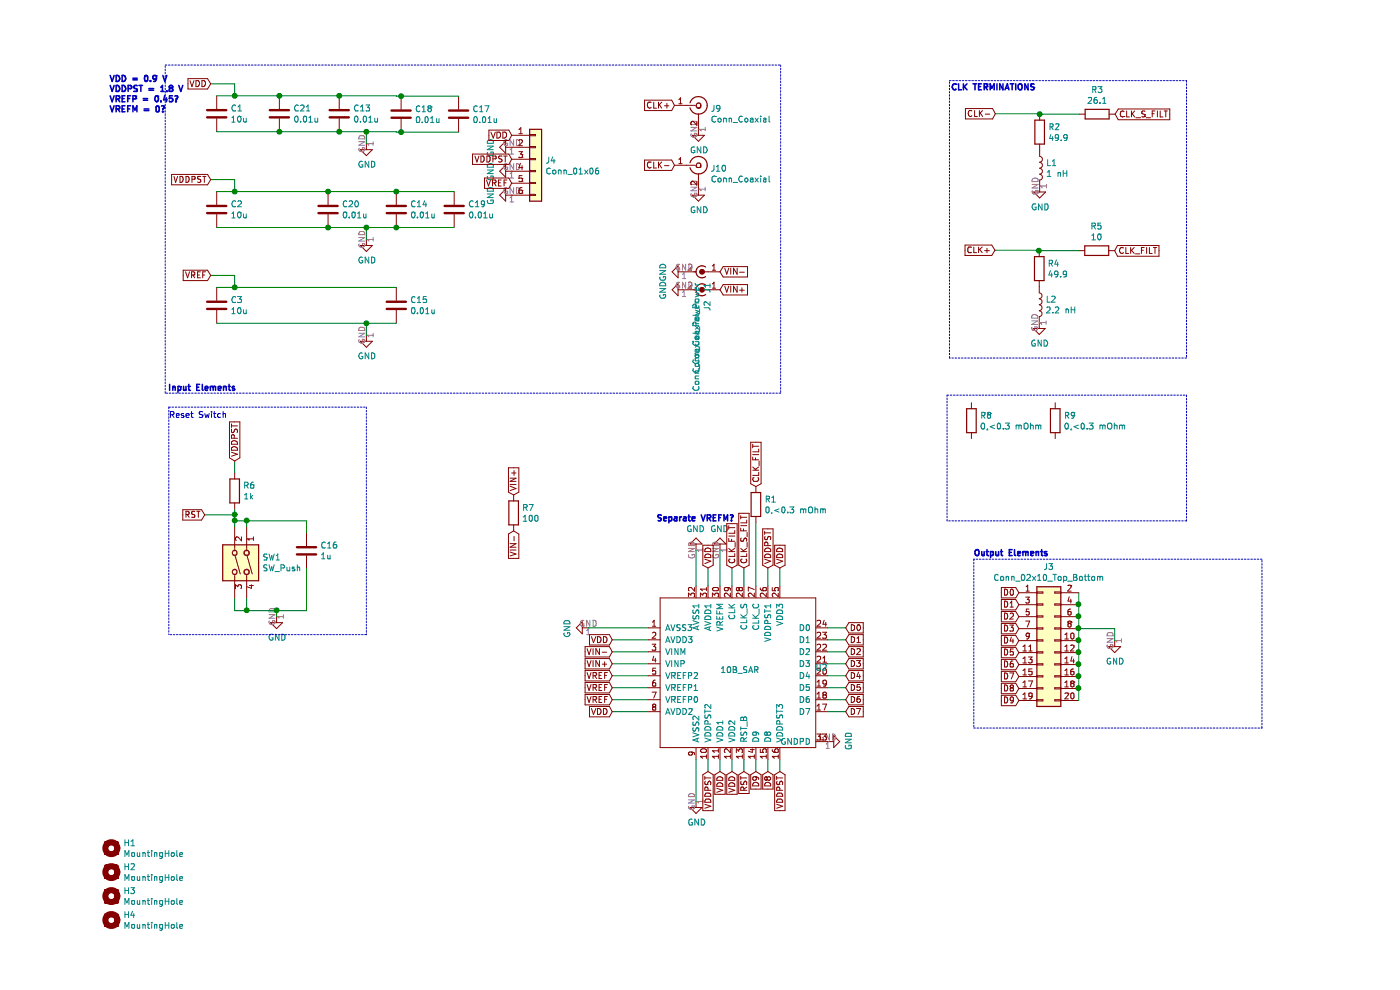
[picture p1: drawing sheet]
EESchema Schematic File Version 4
EELAYER 30 0
EELAYER END
$Descr A4 11693 8268
encoding utf-8
Sheet 1 1
Title ""
Date ""
Rev ""
Comp ""
Comment1 ""
Comment2 ""
Comment3 ""
Comment4 ""
$EndDescr
Text GLabel 6105 4745 1    50   Input ~ 0
VDDPST
Text GLabel 6205 4745 1    50   Input ~ 0
VDD
Text GLabel 5905 4745 1    50   Input ~ 0
CLK_S_FILT
Text GLabel 5805 4745 1    50   Input ~ 0
CLK_FILT
$Comp
L power:GND #PWR016
U 1 1
P 5705 4595
F 0 "#PWR016" H 5705 4345 50  0001 C CNN
F 1 "GND" H 5710 4422 50  0000 C CNN
F 2 "" H 5705 4595 50  0001 C CNN
F 3 "" H 5705 4595 50  0001 C CNN
	1    5705 4595
	-1   0    0    1   
$EndComp
Text GLabel 5605 4745 1    50   Input ~ 0
VDD
$Comp
L power:GND #PWR014
U 1 1
P 5505 4595
F 0 "#PWR014" H 5505 4345 50  0001 C CNN
F 1 "GND" H 5510 4422 50  0000 C CNN
F 2 "" H 5505 4595 50  0001 C CNN
F 3 "" H 5505 4595 50  0001 C CNN
	1    5505 4595
	-1   0    0    1   
$EndComp
Wire Wire Line
	6205 4895 6205 4745
Wire Wire Line
	6105 4895 6105 4745
Wire Wire Line
	5905 4895 5905 4745
Wire Wire Line
	5805 4895 5805 4745
Wire Wire Line
	5705 4895 5705 4595
Wire Wire Line
	5605 4895 5605 4745
Wire Wire Line
	5505 4895 5505 4595
$Comp
L power:GND #PWR010
U 1 1
P 4605 5245
F 0 "#PWR010" H 4605 4995 50  0001 C CNN
F 1 "GND" H 4610 5072 50  0000 C CNN
F 2 "" H 4605 5245 50  0001 C CNN
F 3 "" H 4605 5245 50  0001 C CNN
	1    4605 5245
	0    1    1    0   
$EndComp
Text GLabel 4805 5345 0    50   Input ~ 0
VDD
Text GLabel 4805 5445 0    50   Input ~ 0
VIN-
Text GLabel 4805 5545 0    50   Input ~ 0
VIN+
Text GLabel 4805 5645 0    50   Input ~ 0
VREF
Text GLabel 4805 5745 0    50   Input ~ 0
VREF
Text GLabel 4805 5845 0    50   Input ~ 0
VREF
Text GLabel 4805 5945 0    50   Input ~ 0
VDD
Wire Wire Line
	5105 5945 4805 5945
Wire Wire Line
	5105 5845 4805 5845
Wire Wire Line
	5105 5745 4805 5745
Wire Wire Line
	5105 5645 4805 5645
Wire Wire Line
	5105 5545 4805 5545
Wire Wire Line
	5105 5445 4805 5445
Wire Wire Line
	5105 5345 4805 5345
Wire Wire Line
	5105 5245 4605 5245
$Comp
L power:GND #PWR015
U 1 1
P 5505 6695
F 0 "#PWR015" H 5505 6445 50  0001 C CNN
F 1 "GND" H 5510 6522 50  0000 C CNN
F 2 "" H 5505 6695 50  0001 C CNN
F 3 "" H 5505 6695 50  0001 C CNN
	1    5505 6695
	1    0    0    -1  
$EndComp
Text GLabel 5605 6445 3    50   Input ~ 0
VDDPST
Text GLabel 5705 6445 3    50   Input ~ 0
VDD
Text GLabel 5805 6445 3    50   Input ~ 0
VDD
Text GLabel 6205 6445 3    50   Input ~ 0
VDDPST
Text GLabel 5905 6445 3    50   Input ~ 0
RST
Text GLabel 6005 6445 3    50   Input ~ 0
D9
Text GLabel 6105 6445 3    50   Input ~ 0
D8
Wire Wire Line
	5505 6345 5505 6695
Wire Wire Line
	5605 6345 5605 6445
Wire Wire Line
	5705 6345 5705 6445
Wire Wire Line
	5805 6345 5805 6445
Wire Wire Line
	5905 6345 5905 6445
Wire Wire Line
	6005 6345 6005 6445
Wire Wire Line
	6105 6345 6105 6445
Wire Wire Line
	6205 6345 6205 6445
$Comp
L SAR_pcb-rescue:10B_SAR-SAR_ADC U2
U 1 1
P 5205 4995
F 0 "U2" H 6499 4416 50  0000 L CNN
F 1 "10B_SAR" H 5705 4395 50  0000 L CNN
F 2 "Package_DFN_QFN:QFN-32-1EP_5x5mm_P0.5mm_EP3.1x3.1mm_ThermalVias" H 5805 4445 50  0001 C CNN
F 3 "" H 5805 4445 50  0001 C CNN
	1    5205 4995
	1    0    0    -1  
$EndComp
Text GLabel 6755 5245 2    50   Input ~ 0
D0
Text GLabel 6755 5345 2    50   Input ~ 0
D1
Text GLabel 6755 5445 2    50   Input ~ 0
D2
Text GLabel 6755 5545 2    50   Input ~ 0
D3
Text GLabel 6755 5645 2    50   Input ~ 0
D4
Text GLabel 6755 5745 2    50   Input ~ 0
D5
Text GLabel 6755 5845 2    50   Input ~ 0
D6
Text GLabel 6755 5945 2    50   Input ~ 0
D7
Wire Wire Line
	6605 5245 6755 5245
Wire Wire Line
	6605 5345 6755 5345
Wire Wire Line
	6605 5445 6755 5445
Wire Wire Line
	6605 5545 6755 5545
Wire Wire Line
	6605 5645 6755 5645
Wire Wire Line
	6605 5745 6755 5745
Wire Wire Line
	6605 5845 6755 5845
Wire Wire Line
	6605 5945 6755 5945
$Comp
L Connector:Conn_Coaxial J10
U 1 1
P 5525 1380
F 0 "J10" H 5625 1355 50  0000 L CNN
F 1 "Conn_Coaxial" H 5625 1264 50  0000 L CNN
F 2 "SAR_pcb:CustomSMA" H 5525 1380 50  0001 C CNN
F 3 "https://www.digikey.com/short/zn8tvt" H 5525 1380 50  0001 C CNN
	1    5525 1380
	1    0    0    -1  
$EndComp
$Comp
L Connector:Conn_Coaxial J9
U 1 1
P 5525 880
F 0 "J9" H 5625 855 50  0000 L CNN
F 1 "Conn_Coaxial" H 5625 764 50  0000 L CNN
F 2 "SAR_pcb:CustomSMA" H 5525 880 50  0001 C CNN
F 3 "https://www.digikey.com/short/zn8tvt" H 5525 880 50  0001 C CNN
	1    5525 880 
	1    0    0    -1  
$EndComp
$Comp
L power:GND #PWR018
U 1 1
P 5525 1580
F 0 "#PWR018" H 5525 1330 50  0001 C CNN
F 1 "GND" H 5530 1407 50  0000 C CNN
F 2 "" H 5525 1580 50  0001 C CNN
F 3 "" H 5525 1580 50  0001 C CNN
	1    5525 1580
	1    0    0    -1  
$EndComp
$Comp
L power:GND #PWR017
U 1 1
P 5525 1080
F 0 "#PWR017" H 5525 830 50  0001 C CNN
F 1 "GND" H 5530 907 50  0000 C CNN
F 2 "" H 5525 1080 50  0001 C CNN
F 3 "" H 5525 1080 50  0001 C CNN
	1    5525 1080
	1    0    0    -1  
$EndComp
Text GLabel 5325 880  0    50   Input ~ 0
CLK+
$Comp
L Device:C C1
U 1 1
P 1500 950
F 0 "C1" H 1615 996 50  0000 L CNN
F 1 "10u" H 1615 905 50  0000 L CNN
F 2 "Capacitor_SMD:C_0805_2012Metric" H 1538 800 50  0001 C CNN
F 3 "https://www.digikey.com/short/znt492" H 1500 950 50  0001 C CNN
	1    1500 950 
	1    0    0    -1  
$EndComp
Wire Wire Line
	1500 800  1650 800 
Text GLabel 1450 700  0    50   Input ~ 0
VDD
Wire Wire Line
	1450 700  1650 700 
Wire Wire Line
	1650 700  1650 800 
Connection ~ 1650 800 
$Comp
L power:GND #PWR04
U 1 1
P 2750 1200
F 0 "#PWR04" H 2750 950 50  0001 C CNN
F 1 "GND" H 2755 1027 50  0000 C CNN
F 2 "" H 2750 1200 50  0001 C CNN
F 3 "" H 2750 1200 50  0001 C CNN
	1    2750 1200
	1    0    0    -1  
$EndComp
Wire Wire Line
	2750 1200 2750 1100
Connection ~ 2750 1100
$Comp
L Device:C C14
U 1 1
P 3000 1750
F 0 "C14" H 3115 1796 50  0000 L CNN
F 1 "0.01u" H 3115 1705 50  0000 L CNN
F 2 "Capacitor_SMD:C_0603_1608Metric" H 3038 1600 50  0001 C CNN
F 3 "https://www.digikey.com/short/znht7p" H 3000 1750 50  0001 C CNN
	1    3000 1750
	1    0    0    -1  
$EndComp
$Comp
L Device:C C2
U 1 1
P 1500 1750
F 0 "C2" H 1615 1796 50  0000 L CNN
F 1 "10u" H 1615 1705 50  0000 L CNN
F 2 "Capacitor_SMD:C_0805_2012Metric" H 1538 1600 50  0001 C CNN
F 3 "https://www.digikey.com/short/znt492" H 1500 1750 50  0001 C CNN
	1    1500 1750
	1    0    0    -1  
$EndComp
Wire Wire Line
	1500 1600 1650 1600
Text GLabel 1450 1500 0    50   Input ~ 0
VDDPST
Wire Wire Line
	1450 1500 1650 1500
Wire Wire Line
	1650 1500 1650 1600
Connection ~ 1650 1600
$Comp
L power:GND #PWR05
U 1 1
P 2750 2000
F 0 "#PWR05" H 2750 1750 50  0001 C CNN
F 1 "GND" H 2755 1827 50  0000 C CNN
F 2 "" H 2750 2000 50  0001 C CNN
F 3 "" H 2750 2000 50  0001 C CNN
	1    2750 2000
	1    0    0    -1  
$EndComp
Wire Wire Line
	2750 2000 2750 1900
Connection ~ 2750 1900
$Comp
L Device:C C15
U 1 1
P 3000 2550
F 0 "C15" H 3115 2596 50  0000 L CNN
F 1 "0.01u" H 3115 2505 50  0000 L CNN
F 2 "Capacitor_SMD:C_0603_1608Metric" H 3038 2400 50  0001 C CNN
F 3 "https://www.digikey.com/short/znht7p" H 3000 2550 50  0001 C CNN
	1    3000 2550
	1    0    0    -1  
$EndComp
$Comp
L Device:C C3
U 1 1
P 1500 2550
F 0 "C3" H 1615 2596 50  0000 L CNN
F 1 "10u" H 1615 2505 50  0000 L CNN
F 2 "Capacitor_SMD:C_0805_2012Metric" H 1538 2400 50  0001 C CNN
F 3 "https://www.digikey.com/short/znt492" H 1500 2550 50  0001 C CNN
	1    1500 2550
	1    0    0    -1  
$EndComp
Wire Wire Line
	1500 2400 1650 2400
Text GLabel 1450 2300 0    50   Input ~ 0
VREF
Wire Wire Line
	1450 2300 1650 2300
Wire Wire Line
	1650 2300 1650 2400
Connection ~ 1650 2400
$Comp
L power:GND #PWR06
U 1 1
P 2750 2800
F 0 "#PWR06" H 2750 2550 50  0001 C CNN
F 1 "GND" H 2755 2627 50  0000 C CNN
F 2 "" H 2750 2800 50  0001 C CNN
F 3 "" H 2750 2800 50  0001 C CNN
	1    2750 2800
	1    0    0    -1  
$EndComp
Wire Wire Line
	2750 2800 2750 2700
Connection ~ 2750 2700
Wire Wire Line
	2750 2700 3000 2700
$Comp
L Mechanical:MountingHole H1
U 1 1
P 620 7085
F 0 "H1" H 720 7131 50  0000 L CNN
F 1 "MountingHole" H 720 7040 50  0000 L CNN
F 2 "MountingHole:MountingHole_3mm" H 620 7085 50  0001 C CNN
F 3 "~" H 620 7085 50  0001 C CNN
	1    620  7085
	1    0    0    -1  
$EndComp
$Comp
L Mechanical:MountingHole H2
U 1 1
P 620 7285
F 0 "H2" H 720 7331 50  0000 L CNN
F 1 "MountingHole" H 720 7240 50  0000 L CNN
F 2 "MountingHole:MountingHole_3mm" H 620 7285 50  0001 C CNN
F 3 "~" H 620 7285 50  0001 C CNN
	1    620  7285
	1    0    0    -1  
$EndComp
$Comp
L Mechanical:MountingHole H3
U 1 1
P 620 7485
F 0 "H3" H 720 7531 50  0000 L CNN
F 1 "MountingHole" H 720 7440 50  0000 L CNN
F 2 "MountingHole:MountingHole_3mm" H 620 7485 50  0001 C CNN
F 3 "~" H 620 7485 50  0001 C CNN
	1    620  7485
	1    0    0    -1  
$EndComp
$Comp
L Mechanical:MountingHole H4
U 1 1
P 620 7685
F 0 "H4" H 720 7731 50  0000 L CNN
F 1 "MountingHole" H 720 7640 50  0000 L CNN
F 2 "MountingHole:MountingHole_3mm" H 620 7685 50  0001 C CNN
F 3 "~" H 620 7685 50  0001 C CNN
	1    620  7685
	1    0    0    -1  
$EndComp
$Comp
L power:GND #PWR02
U 1 1
P 5405 2270
F 0 "#PWR02" H 5405 2020 50  0001 C CNN
F 1 "GND" H 5410 2097 50  0000 C CNN
F 2 "" H 5405 2270 50  0001 C CNN
F 3 "" H 5405 2270 50  0001 C CNN
	1    5405 2270
	0    1    1    0   
$EndComp
Text GLabel 5705 2420 2    50   Input ~ 0
VIN+
$Comp
L Connector:Conn_Coaxial_Power J1
U 1 1
P 5605 2270
F 0 "J1" H 5693 2266 50  0000 L CNN
F 1 "Conn_Coaxial_Power" H 5693 2175 50  0000 L CNN
F 2 "Connector_Coaxial:BNC_TEConnectivity_1478204_Vertical" H 5605 2220 50  0001 C CNN
F 3 "https://www.digikey.com/short/zn8tnn" H 5605 2220 50  0001 C CNN
	1    5605 2270
	0    1    1    0   
$EndComp
$Comp
L power:GND #PWR03
U 1 1
P 5405 2420
F 0 "#PWR03" H 5405 2170 50  0001 C CNN
F 1 "GND" H 5410 2247 50  0000 C CNN
F 2 "" H 5405 2420 50  0001 C CNN
F 3 "" H 5405 2420 50  0001 C CNN
	1    5405 2420
	0    1    1    0   
$EndComp
Text GLabel 5705 2270 2    50   Input ~ 0
VIN-
$Comp
L Connector:Conn_Coaxial_Power J2
U 1 1
P 5605 2420
F 0 "J2" H 5693 2416 50  0000 L CNN
F 1 "Conn_Coaxial_Power" H 5693 2325 50  0000 L CNN
F 2 "Connector_Coaxial:BNC_TEConnectivity_1478204_Vertical" H 5605 2370 50  0001 C CNN
F 3 "https://www.digikey.com/short/zn8tnn" H 5605 2370 50  0001 C CNN
	1    5605 2420
	0    1    1    0   
$EndComp
$Comp
L power:GND #PWR0101
U 1 1
P 6605 6195
F 0 "#PWR0101" H 6605 5945 50  0001 C CNN
F 1 "GND" H 6610 6022 50  0000 C CNN
F 2 "" H 6605 6195 50  0001 C CNN
F 3 "" H 6605 6195 50  0001 C CNN
	1    6605 6195
	0    -1   -1   0   
$EndComp
Text Notes 600  950  0    50   ~ 10
VDD = 0.9 V\nVDDPST = 1.8 V\nVREFP = 0.45?\nVREFM = 0?
Text Notes 5170 4365 0    50   ~ 10
Separate VREFM?
Text GLabel 6005 4065 1    50   Input ~ 0
CLK_FILT
$Comp
L Device:R R1
U 1 1
P 6005 4215
F 0 "R1" H 6075 4261 50  0000 L CNN
F 1 "0,<0.3 mOhm" H 6075 4170 50  0000 L CNN
F 2 "Resistor_SMD:R_0603_1608Metric" V 5935 4215 50  0001 C CNN
F 3 "https://www.digikey.com/short/znhtqv" H 6005 4215 50  0001 C CNN
	1    6005 4215
	1    0    0    -1  
$EndComp
Wire Wire Line
	6005 4365 6005 4895
Text GLabel 8005 950  0    50   Input ~ 0
CLK-
$Comp
L Device:R R2
U 1 1
P 8375 1105
F 0 "R2" H 8445 1151 50  0000 L CNN
F 1 "49.9" H 8445 1060 50  0000 L CNN
F 2 "Resistor_SMD:R_0603_1608Metric" V 8305 1105 50  0001 C CNN
F 3 "https://www.digikey.com/short/znht5c" H 8375 1105 50  0001 C CNN
	1    8375 1105
	1    0    0    -1  
$EndComp
$Comp
L Device:L L1
U 1 1
P 8375 1405
F 0 "L1" H 8428 1451 50  0000 L CNN
F 1 "1 nH" H 8428 1360 50  0000 L CNN
F 2 "Inductor_SMD:L_0603_1608Metric" H 8375 1405 50  0001 C CNN
F 3 "https://www.digikey.com/short/znt81t" H 8375 1405 50  0001 C CNN
	1    8375 1405
	1    0    0    -1  
$EndComp
$Comp
L Device:R R3
U 1 1
P 8855 955
F 0 "R3" V 8648 955 50  0000 C CNN
F 1 "26.1" V 8739 955 50  0000 C CNN
F 2 "Resistor_SMD:R_0603_1608Metric" V 8785 955 50  0001 C CNN
F 3 "https://www.digikey.com/short/znht2d" H 8855 955 50  0001 C CNN
	1    8855 955 
	0    1    1    0   
$EndComp
Wire Wire Line
	8005 950  8375 950 
Wire Wire Line
	8375 950  8375 955 
Wire Wire Line
	8705 955  8375 955 
Connection ~ 8375 955 
$Comp
L power:GND #PWR01
U 1 1
P 8375 1555
F 0 "#PWR01" H 8375 1305 50  0001 C CNN
F 1 "GND" H 8380 1382 50  0000 C CNN
F 2 "" H 8375 1555 50  0001 C CNN
F 3 "" H 8375 1555 50  0001 C CNN
	1    8375 1555
	1    0    0    -1  
$EndComp
Text GLabel 9005 955  2    50   Input ~ 0
CLK_S_FILT
Wire Notes Line
	1070 545  6210 545 
Wire Notes Line
	6210 545  6210 3285
Wire Notes Line
	6210 3285 1070 3285
Wire Notes Line
	1070 3285 1070 545 
Text Notes 1090 3275 0    50   ~ 10
Input Elements
Wire Notes Line
	7825 4670 7825 6080
Text Notes 7820 4655 0    50   ~ 10
Output Elements
Text GLabel 8000 2090 0    50   Input ~ 0
CLK+
$Comp
L Device:R R4
U 1 1
P 8370 2245
F 0 "R4" H 8440 2291 50  0000 L CNN
F 1 "49.9" H 8440 2200 50  0000 L CNN
F 2 "Resistor_SMD:R_0603_1608Metric" V 8300 2245 50  0001 C CNN
F 3 "https://www.digikey.com/short/znht5c" H 8370 2245 50  0001 C CNN
	1    8370 2245
	1    0    0    -1  
$EndComp
$Comp
L Device:L L2
U 1 1
P 8370 2545
F 0 "L2" H 8423 2591 50  0000 L CNN
F 1 "2.2 nH" H 8423 2500 50  0000 L CNN
F 2 "Inductor_SMD:L_0603_1608Metric" H 8370 2545 50  0001 C CNN
F 3 "https://www.digikey.com/short/znhtd8" H 8370 2545 50  0001 C CNN
	1    8370 2545
	1    0    0    -1  
$EndComp
$Comp
L Device:R R5
U 1 1
P 8850 2095
F 0 "R5" V 8643 2095 50  0000 C CNN
F 1 "10" V 8734 2095 50  0000 C CNN
F 2 "Resistor_SMD:R_0603_1608Metric" V 8780 2095 50  0001 C CNN
F 3 "https://www.digikey.com/short/znhtrd" H 8850 2095 50  0001 C CNN
	1    8850 2095
	0    1    1    0   
$EndComp
Wire Wire Line
	8000 2090 8370 2090
Wire Wire Line
	8370 2090 8370 2095
Wire Wire Line
	8700 2095 8370 2095
Connection ~ 8370 2095
$Comp
L power:GND #PWR019
U 1 1
P 8370 2695
F 0 "#PWR019" H 8370 2445 50  0001 C CNN
F 1 "GND" H 8375 2522 50  0000 C CNN
F 2 "" H 8370 2695 50  0001 C CNN
F 3 "" H 8370 2695 50  0001 C CNN
	1    8370 2695
	1    0    0    -1  
$EndComp
Text GLabel 9000 2095 2    50   Input ~ 0
CLK_FILT
Wire Notes Line
	7620 675  9600 675 
Wire Notes Line
	9600 675  9600 2990
Wire Notes Line
	9600 2990 7620 2990
Wire Notes Line
	7620 2990 7620 675 
Text Notes 7630 765  0    50   ~ 10
CLK TERMINATIONS
$Comp
L Connector_Generic:Conn_02x10_Odd_Even J3
U 1 1
P 8400 5350
F 0 "J3" H 8450 5967 50  0000 C CNN
F 1 "Conn_02x10_Top_Bottom" H 8450 5876 50  0000 C CNN
F 2 "Connector_PinHeader_2.54mm:PinHeader_2x10_P2.54mm_Vertical" H 8400 5350 50  0001 C CNN
F 3 "https://www.digikey.com/short/zn87b0" H 8400 5350 50  0001 C CNN
	1    8400 5350
	1    0    0    -1  
$EndComp
Text GLabel 8200 4950 0    50   Input ~ 0
D0
Text GLabel 8200 5050 0    50   Input ~ 0
D1
Text GLabel 8200 5150 0    50   Input ~ 0
D2
Text GLabel 8200 5250 0    50   Input ~ 0
D3
Text GLabel 8200 5350 0    50   Input ~ 0
D4
Text GLabel 8200 5450 0    50   Input ~ 0
D5
Text GLabel 8200 5550 0    50   Input ~ 0
D6
Text GLabel 8200 5650 0    50   Input ~ 0
D7
Text GLabel 8200 5750 0    50   Input ~ 0
D8
Text GLabel 8200 5850 0    50   Input ~ 0
D9
$Comp
L power:GND #PWR07
U 1 1
P 9000 5350
F 0 "#PWR07" H 9000 5100 50  0001 C CNN
F 1 "GND" H 9005 5177 50  0000 C CNN
F 2 "" H 9000 5350 50  0001 C CNN
F 3 "" H 9000 5350 50  0001 C CNN
	1    9000 5350
	1    0    0    -1  
$EndComp
Connection ~ 8700 5250
Wire Wire Line
	9000 5350 9000 5250
Wire Wire Line
	9000 5250 8700 5250
Wire Wire Line
	8700 5250 8700 5350
Wire Wire Line
	8700 5750 8700 5850
Wire Wire Line
	8700 5150 8700 5250
Wire Wire Line
	8700 5750 8700 5650
Connection ~ 8700 5750
Connection ~ 8700 5050
Wire Wire Line
	8700 5050 8700 4950
Connection ~ 8700 5150
Wire Wire Line
	8700 5150 8700 5050
Connection ~ 8700 5350
Connection ~ 8700 5450
Wire Wire Line
	8700 5450 8700 5350
Connection ~ 8700 5550
Wire Wire Line
	8700 5550 8700 5450
Connection ~ 8700 5650
Wire Wire Line
	8700 5650 8700 5550
Wire Notes Line
	10230 4670 7825 4670
Wire Notes Line
	10230 6080 10230 4670
Wire Notes Line
	7825 6080 10230 6080
$Comp
L Device:R R6
U 1 1
P 1650 4100
F 0 "R6" H 1720 4146 50  0000 L CNN
F 1 "1k" H 1720 4055 50  0000 L CNN
F 2 "Resistor_SMD:R_0805_2012Metric" V 1580 4100 50  0001 C CNN
F 3 "https://www.digikey.com/short/zn87j1" H 1650 4100 50  0001 C CNN
	1    1650 4100
	1    0    0    -1  
$EndComp
Wire Wire Line
	1650 4250 1650 4300
$Comp
L power:GND #PWR0102
U 1 1
P 2000 5150
F 0 "#PWR0102" H 2000 4900 50  0001 C CNN
F 1 "GND" H 2005 4977 50  0000 C CNN
F 2 "" H 2000 5150 50  0001 C CNN
F 3 "" H 2000 5150 50  0001 C CNN
	1    2000 5150
	1    0    0    -1  
$EndComp
Wire Wire Line
	1650 3850 1650 3950
Wire Notes Line
	2750 5300 1100 5300
Text Notes 1100 3500 0    50   ~ 0
Reset Switch\n
Text GLabel 1650 3850 1    50   Input ~ 0
VDDPST
Wire Wire Line
	1650 4350 1750 4350
$Comp
L Switch:SW_DIP_x02 SW1
U 1 1
P 1650 4700
F 0 "SW1" V 1604 4930 50  0000 L CNN
F 1 "SW_Push" V 1695 4930 50  0000 L CNN
F 2 "Button_Switch_THT:SW_DIP_SPSTx02_Slide_9.78x7.26mm_W7.62mm_P2.54mm" H 1650 4900 50  0001 C CNN
F 3 "https://www.digikey.com/short/zn87mb" H 1650 4900 50  0001 C CNN
	1    1650 4700
	0    1    1    0   
$EndComp
Wire Notes Line
	2750 3400 2750 5300
Wire Notes Line
	1100 3400 1100 5300
Wire Notes Line
	1100 3400 2750 3400
Wire Wire Line
	1650 5100 1750 5100
Wire Wire Line
	2000 5150 2000 5100
Connection ~ 2000 5100
Wire Wire Line
	2000 5100 2250 5100
Wire Wire Line
	1650 5100 1650 5000
Wire Wire Line
	2250 4750 2250 5100
Wire Wire Line
	1750 5000 1750 5100
Connection ~ 1750 5100
Wire Wire Line
	1750 5100 2000 5100
Connection ~ 1650 4350
Wire Wire Line
	1650 4350 1650 4400
Wire Wire Line
	1750 4400 1750 4350
Connection ~ 1750 4350
Wire Wire Line
	1750 4350 2250 4350
Wire Wire Line
	2250 4350 2250 4450
Text GLabel 1400 4300 0    50   Input ~ 0
RST
Wire Wire Line
	1400 4300 1650 4300
Connection ~ 1650 4300
Wire Wire Line
	1650 4300 1650 4350
$Comp
L Device:C C16
U 1 1
P 2250 4600
F 0 "C16" H 2365 4646 50  0000 L CNN
F 1 "1u" H 2365 4555 50  0000 L CNN
F 2 "Capacitor_SMD:C_0805_2012Metric" H 2288 4450 50  0001 C CNN
F 3 "https://www.digikey.com/short/znt4f2" H 2250 4600 50  0001 C CNN
	1    2250 4600
	1    0    0    -1  
$EndComp
$Comp
L Connector_Generic:Conn_01x06 J4
U 1 1
P 4165 1330
F 0 "J4" H 4245 1322 50  0000 L CNN
F 1 "Conn_01x06" H 4245 1231 50  0000 L CNN
F 2 "Connector_PinSocket_2.54mm:PinSocket_1x06_P2.54mm_Vertical" H 4165 1330 50  0001 C CNN
F 3 "https://www.digikey.com/short/zn8t4v" H 4165 1330 50  0001 C CNN
	1    4165 1330
	1    0    0    -1  
$EndComp
$Comp
L power:GND #PWR08
U 1 1
P 3965 1230
F 0 "#PWR08" H 3965 980 50  0001 C CNN
F 1 "GND" H 3970 1057 50  0000 C CNN
F 2 "" H 3965 1230 50  0001 C CNN
F 3 "" H 3965 1230 50  0001 C CNN
	1    3965 1230
	0    1    1    0   
$EndComp
$Comp
L power:GND #PWR09
U 1 1
P 3965 1430
F 0 "#PWR09" H 3965 1180 50  0001 C CNN
F 1 "GND" H 3970 1257 50  0000 C CNN
F 2 "" H 3965 1430 50  0001 C CNN
F 3 "" H 3965 1430 50  0001 C CNN
	1    3965 1430
	0    1    1    0   
$EndComp
$Comp
L power:GND #PWR011
U 1 1
P 3965 1630
F 0 "#PWR011" H 3965 1380 50  0001 C CNN
F 1 "GND" H 3970 1457 50  0000 C CNN
F 2 "" H 3965 1630 50  0001 C CNN
F 3 "" H 3965 1630 50  0001 C CNN
	1    3965 1630
	0    1    1    0   
$EndComp
Text GLabel 3965 1130 0    50   Input ~ 0
VDD
Text GLabel 3965 1330 0    50   Input ~ 0
VDDPST
Text GLabel 3965 1530 0    50   Input ~ 0
VREF
$Comp
L Device:C C17
U 1 1
P 3520 955
F 0 "C17" H 3635 1001 50  0000 L CNN
F 1 "0.01u" H 3635 910 50  0000 L CNN
F 2 "Capacitor_SMD:C_0603_1608Metric" H 3558 805 50  0001 C CNN
F 3 "https://www.digikey.com/short/znht7p" H 3520 955 50  0001 C CNN
	1    3520 955 
	1    0    0    -1  
$EndComp
Wire Wire Line
	3000 805  3000 800 
Wire Wire Line
	3000 1105 3000 1100
$Comp
L Device:C C19
U 1 1
P 3485 1750
F 0 "C19" H 3600 1796 50  0000 L CNN
F 1 "0.01u" H 3600 1705 50  0000 L CNN
F 2 "Capacitor_SMD:C_0603_1608Metric" H 3523 1600 50  0001 C CNN
F 3 "https://www.digikey.com/short/znht7p" H 3485 1750 50  0001 C CNN
	1    3485 1750
	1    0    0    -1  
$EndComp
Wire Wire Line
	3000 1600 3485 1600
Connection ~ 3000 1600
Wire Wire Line
	3485 1900 3000 1900
Connection ~ 3000 1900
$Comp
L Device:C C18
U 1 1
P 3040 955
F 0 "C18" H 3155 1001 50  0000 L CNN
F 1 "0.01u" H 3155 910 50  0000 L CNN
F 2 "Capacitor_SMD:C_0603_1608Metric" H 3078 805 50  0001 C CNN
F 3 "https://www.digikey.com/short/znht7p" H 3040 955 50  0001 C CNN
	1    3040 955 
	1    0    0    -1  
$EndComp
$Comp
L Device:C C21
U 1 1
P 2025 950
F 0 "C21" H 2140 996 50  0000 L CNN
F 1 "0.01u" H 2140 905 50  0000 L CNN
F 2 "Capacitor_SMD:C_0603_1608Metric" H 2063 800 50  0001 C CNN
F 3 "https://www.digikey.com/short/znht7p" H 2025 950 50  0001 C CNN
	1    2025 950 
	1    0    0    -1  
$EndComp
$Comp
L Device:C C20
U 1 1
P 2430 1750
F 0 "C20" H 2545 1796 50  0000 L CNN
F 1 "0.01u" H 2545 1705 50  0000 L CNN
F 2 "Capacitor_SMD:C_0603_1608Metric" H 2468 1600 50  0001 C CNN
F 3 "https://www.digikey.com/short/znht7p" H 2430 1750 50  0001 C CNN
	1    2430 1750
	1    0    0    -1  
$EndComp
Wire Wire Line
	1650 800  2025 800 
Wire Wire Line
	1500 1100 2025 1100
Wire Wire Line
	1650 1600 2430 1600
Wire Wire Line
	1500 1900 2430 1900
Wire Wire Line
	1650 2400 3000 2400
Wire Wire Line
	1500 2700 2750 2700
Connection ~ 2430 1600
Connection ~ 2430 1900
Wire Wire Line
	2430 1900 2750 1900
Connection ~ 2025 800 
Wire Wire Line
	2025 800  2525 800 
Connection ~ 2025 1100
Wire Wire Line
	2025 1100 2525 1100
$Comp
L Device:C C13
U 1 1
P 2525 950
F 0 "C13" H 2640 996 50  0000 L CNN
F 1 "0.01u" H 2640 905 50  0000 L CNN
F 2 "Capacitor_SMD:C_0603_1608Metric" H 2563 800 50  0001 C CNN
F 3 "https://www.digikey.com/short/znht7p" H 2525 950 50  0001 C CNN
	1    2525 950 
	1    0    0    -1  
$EndComp
Connection ~ 2525 800 
Connection ~ 2525 1100
Wire Wire Line
	2525 1100 2750 1100
Connection ~ 3040 805 
Wire Wire Line
	3040 805  3000 805 
Connection ~ 3040 1105
Wire Wire Line
	3040 1105 3000 1105
Wire Wire Line
	2750 1900 3000 1900
Wire Wire Line
	3040 805  3520 805 
Wire Wire Line
	3040 1105 3520 1105
Wire Wire Line
	2430 1600 3000 1600
Wire Wire Line
	2525 800  3000 800 
Wire Wire Line
	2750 1100 3000 1100
Text GLabel 5325 1380 0    50   Input ~ 0
CLK-
$Comp
L Device:R R7
U 1 1
P 3980 4285
F 0 "R7" H 4050 4331 50  0000 L CNN
F 1 "100" H 4050 4240 50  0000 L CNN
F 2 "Resistor_SMD:R_0603_1608Metric" V 3910 4285 50  0001 C CNN
F 3 "https://www.digikey.com/short/znhvnf" H 3980 4285 50  0001 C CNN
	1    3980 4285
	1    0    0    -1  
$EndComp
Text GLabel 3980 4435 3    50   Input ~ 0
VIN-
Text GLabel 3980 4135 1    50   Input ~ 0
VIN+
Wire Notes Line
	7600 3300 9600 3300
Wire Notes Line
	9600 3300 9600 4350
Wire Notes Line
	9600 4350 7600 4350
Wire Notes Line
	7600 4350 7600 3300
$Comp
L Device:R R8
U 1 1
P 7805 3515
F 0 "R8" H 7875 3561 50  0000 L CNN
F 1 "0,<0.3 mOhm" H 7875 3470 50  0000 L CNN
F 2 "Resistor_SMD:R_0603_1608Metric" V 7735 3515 50  0001 C CNN
F 3 "https://www.digikey.com/short/znhtqv" H 7805 3515 50  0001 C CNN
	1    7805 3515
	1    0    0    -1  
$EndComp
$Comp
L Device:R R9
U 1 1
P 8505 3515
F 0 "R9" H 8575 3561 50  0000 L CNN
F 1 "0,<0.3 mOhm" H 8575 3470 50  0000 L CNN
F 2 "Resistor_SMD:R_0603_1608Metric" V 8435 3515 50  0001 C CNN
F 3 "https://www.digikey.com/short/znhtqv" H 8505 3515 50  0001 C CNN
	1    8505 3515
	1    0    0    -1  
$EndComp
$EndSCHEMATC
